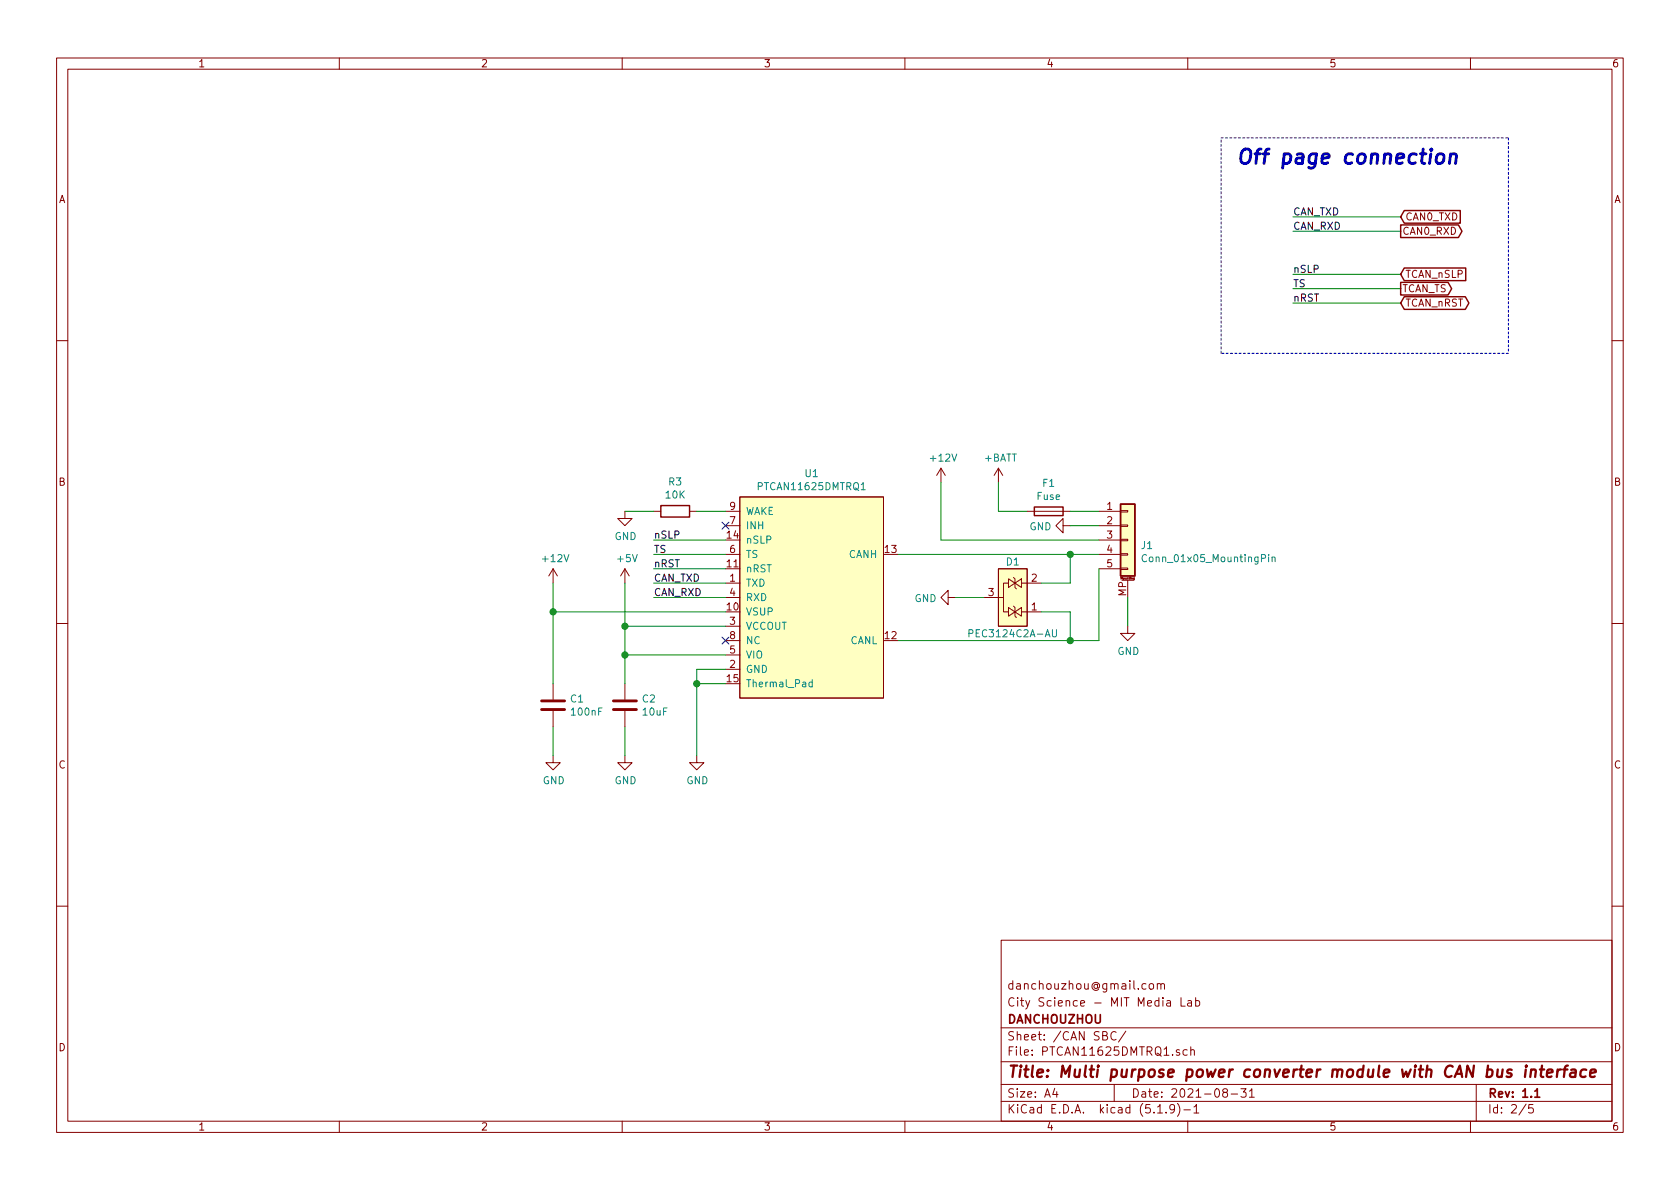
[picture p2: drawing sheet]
EESchema Schematic File Version 4
EELAYER 30 0
EELAYER END
$Descr A4 11693 8268
encoding utf-8
Sheet 2 5
Title "Multi purpose power converter module with CAN bus interface"
Date "2021-08-31"
Rev "1.1"
Comp "DANCHOUZHOU"
Comment1 "City Science - MIT Media Lab"
Comment2 "danchouzhou@gmail.com"
Comment3 ""
Comment4 ""
$EndDescr
$Comp
L TCAN1162x-Q1:PTCAN11625DMTRQ1 U1
U 1 1
P 5650 4150
F 0 "U1" H 5650 5015 50  0000 C CNN
F 1 "PTCAN11625DMTRQ1" H 5650 4924 50  0000 C CNN
F 2 "TI_VSON-14_4.5x3.0mm_DMT0014B:TI_VSON-14_4.5x3.0mm_DMT0014B_ThermalVias" H 5650 4150 50  0001 C CNN
F 3 "" H 5650 4150 50  0001 C CNN
	1    5650 4150
	1    0    0    -1  
$EndComp
Wire Wire Line
	5050 4650 4850 4650
Wire Wire Line
	4850 4650 4850 4750
Wire Wire Line
	4850 4750 5050 4750
Connection ~ 4850 4750
$Comp
L Device:C C1
U 1 1
P 3850 4900
F 0 "C1" H 3965 4946 50  0000 L CNN
F 1 "100nF" H 3965 4855 50  0000 L CNN
F 2 "Capacitor_SMD:C_0603_1608Metric" H 3888 4750 50  0001 C CNN
F 3 "~" H 3850 4900 50  0001 C CNN
	1    3850 4900
	1    0    0    -1  
$EndComp
$Comp
L Device:C C2
U 1 1
P 4350 4900
F 0 "C2" H 4465 4946 50  0000 L CNN
F 1 "10uF" H 4465 4855 50  0000 L CNN
F 2 "Capacitor_SMD:C_0603_1608Metric" H 4388 4750 50  0001 C CNN
F 3 "~" H 4350 4900 50  0001 C CNN
	1    4350 4900
	1    0    0    -1  
$EndComp
Wire Wire Line
	4850 4750 4850 5250
Wire Wire Line
	4350 5250 4350 5050
Wire Wire Line
	3850 5250 3850 5050
$Comp
L power:GND #PWR02
U 1 1
P 3850 5250
F 0 "#PWR02" H 3850 5000 50  0001 C CNN
F 1 "GND" H 3855 5077 50  0000 C CNN
F 2 "" H 3850 5250 50  0001 C CNN
F 3 "" H 3850 5250 50  0001 C CNN
	1    3850 5250
	1    0    0    -1  
$EndComp
$Comp
L power:GND #PWR04
U 1 1
P 4350 5250
F 0 "#PWR04" H 4350 5000 50  0001 C CNN
F 1 "GND" H 4355 5077 50  0000 C CNN
F 2 "" H 4350 5250 50  0001 C CNN
F 3 "" H 4350 5250 50  0001 C CNN
	1    4350 5250
	1    0    0    -1  
$EndComp
$Comp
L power:GND #PWR05
U 1 1
P 4850 5250
F 0 "#PWR05" H 4850 5000 50  0001 C CNN
F 1 "GND" H 4855 5077 50  0000 C CNN
F 2 "" H 4850 5250 50  0001 C CNN
F 3 "" H 4850 5250 50  0001 C CNN
	1    4850 5250
	1    0    0    -1  
$EndComp
NoConn ~ 5050 4450
Wire Wire Line
	4550 3750 5050 3750
Wire Wire Line
	4550 3850 5050 3850
Wire Wire Line
	4550 3950 5050 3950
Wire Wire Line
	4550 4050 5050 4050
Wire Wire Line
	4550 4150 5050 4150
Text Label 4550 4050 0    50   ~ 0
CAN_TXD
Text Label 4550 4150 0    50   ~ 0
CAN_RXD
Text Label 4550 3950 0    50   ~ 0
nRST
Text Label 4550 3850 0    50   ~ 0
TS
Text Label 4550 3750 0    50   ~ 0
nSLP
Wire Wire Line
	5050 4550 4350 4550
Wire Wire Line
	4350 4550 4350 4750
Wire Wire Line
	5050 4250 3850 4250
Wire Wire Line
	3850 4250 3850 4750
Wire Wire Line
	5050 4350 4350 4350
Wire Wire Line
	4350 4350 4350 4550
Connection ~ 4350 4550
$Comp
L power:+5V #PWR03
U 1 1
P 4350 4050
F 0 "#PWR03" H 4350 3900 50  0001 C CNN
F 1 "+5V" H 4365 4223 50  0000 C CNN
F 2 "" H 4350 4050 50  0001 C CNN
F 3 "" H 4350 4050 50  0001 C CNN
	1    4350 4050
	1    0    0    -1  
$EndComp
$Comp
L power:+12V #PWR01
U 1 1
P 3850 4050
F 0 "#PWR01" H 3850 3900 50  0001 C CNN
F 1 "+12V" H 3865 4223 50  0000 C CNN
F 2 "" H 3850 4050 50  0001 C CNN
F 3 "" H 3850 4050 50  0001 C CNN
	1    3850 4050
	1    0    0    -1  
$EndComp
Wire Wire Line
	3850 4050 3850 4250
Connection ~ 3850 4250
Wire Wire Line
	4350 4050 4350 4350
Connection ~ 4350 4350
Wire Wire Line
	7650 3950 7650 4450
Connection ~ 7450 4450
Wire Wire Line
	7650 4450 7450 4450
Connection ~ 7450 3850
Wire Wire Line
	7650 3850 7450 3850
Wire Wire Line
	7450 4450 6250 4450
Wire Wire Line
	7450 4250 7450 4450
Wire Wire Line
	7250 4250 7450 4250
Wire Wire Line
	7450 4050 7250 4050
Wire Wire Line
	7450 3850 7450 4050
Wire Wire Line
	6250 3850 7450 3850
Wire Wire Line
	6650 4150 6850 4150
$Comp
L power:GND #PWR07
U 1 1
P 6650 4150
F 0 "#PWR07" H 6650 3900 50  0001 C CNN
F 1 "GND" V 6655 4022 50  0000 R CNN
F 2 "" H 6650 4150 50  0001 C CNN
F 3 "" H 6650 4150 50  0001 C CNN
	1    6650 4150
	0    1    1    0   
$EndComp
$Comp
L PEC3124C2A-AU:PEC3124C2A-AU D1
U 1 1
P 7050 4150
F 0 "D1" H 7050 4400 50  0000 C CNN
F 1 "PEC3124C2A-AU" H 7050 3900 50  0000 C CNN
F 2 "Package_TO_SOT_SMD:SOT-23" H 7050 4800 50  0001 C CNN
F 3 "" H 7050 4800 50  0001 C CNN
F 4 "Bidirectional ESD protection" H 7050 4150 50  0001 C CNN "Description"
F 5 "PANJIT" H 7050 4150 50  0001 C CNN "Manufacturer"
F 6 "PEC3124C2A-AU_R1_000A1" H 7050 4150 50  0001 C CNN "Manufacturer P/N"
	1    7050 4150
	1    0    0    -1  
$EndComp
Wire Wire Line
	7450 3550 7650 3550
$Comp
L power:GND #PWR09
U 1 1
P 7450 3650
F 0 "#PWR09" H 7450 3400 50  0001 C CNN
F 1 "GND" V 7455 3522 50  0000 R CNN
F 2 "" H 7450 3650 50  0001 C CNN
F 3 "" H 7450 3650 50  0001 C CNN
	1    7450 3650
	0    1    1    0   
$EndComp
Wire Notes Line
	8500 950  10500 950 
Wire Notes Line
	10500 950  10500 2450
Wire Notes Line
	10500 2450 8500 2450
Wire Notes Line
	8500 2450 8500 950 
NoConn ~ 5050 3650
Wire Wire Line
	4850 3550 5050 3550
Wire Wire Line
	9000 1900 9750 1900
Wire Wire Line
	9000 2000 9750 2000
Wire Wire Line
	9000 2100 9750 2100
Wire Wire Line
	9000 1500 9750 1500
Wire Wire Line
	9000 1600 9750 1600
Text Label 9000 1500 0    50   ~ 0
CAN_TXD
Text Label 9000 1600 0    50   ~ 0
CAN_RXD
Text Label 9000 2100 0    50   ~ 0
nRST
Text Label 9000 2000 0    50   ~ 0
TS
Text Label 9000 1900 0    50   ~ 0
nSLP
Text Notes 8600 1150 0    100  Italic 20
Off page connection
Text GLabel 9750 1500 2    50   Input ~ 0
CAN0_TXD
Text GLabel 9750 1600 2    50   Output ~ 0
CAN0_RXD
Text GLabel 9750 1900 2    50   Input ~ 0
TCAN_nSLP
Text GLabel 9750 2000 2    50   Output ~ 0
TCAN_TS
Text GLabel 9750 2100 2    50   BiDi ~ 0
TCAN_nRST
$Comp
L power:+BATT #PWR08
U 1 1
P 6950 3350
F 0 "#PWR08" H 6950 3200 50  0001 C CNN
F 1 "+BATT" H 6965 3523 50  0000 C CNN
F 2 "" H 6950 3350 50  0001 C CNN
F 3 "" H 6950 3350 50  0001 C CNN
	1    6950 3350
	1    0    0    -1  
$EndComp
$Comp
L power:+12V #PWR06
U 1 1
P 6550 3350
F 0 "#PWR06" H 6550 3200 50  0001 C CNN
F 1 "+12V" H 6565 3523 50  0000 C CNN
F 2 "" H 6550 3350 50  0001 C CNN
F 3 "" H 6550 3350 50  0001 C CNN
	1    6550 3350
	1    0    0    -1  
$EndComp
Wire Wire Line
	7450 3650 7650 3650
$Comp
L Connector_Generic_MountingPin:Conn_01x05_MountingPin J1
U 1 1
P 7850 3750
F 0 "J1" H 7938 3714 50  0000 L CNN
F 1 "Conn_01x05_MountingPin" H 7938 3623 50  0000 L CNN
F 2 "Connector_JST:JST_PH_S5B-PH-SM4-TB_1x05-1MP_P2.00mm_Horizontal" H 7850 3750 50  0001 C CNN
F 3 "~" H 7850 3750 50  0001 C CNN
	1    7850 3750
	1    0    0    -1  
$EndComp
Wire Wire Line
	7850 4350 7850 4150
$Comp
L power:GND #PWR010
U 1 1
P 7850 4350
F 0 "#PWR010" H 7850 4100 50  0001 C CNN
F 1 "GND" H 7855 4177 50  0000 C CNN
F 2 "" H 7850 4350 50  0001 C CNN
F 3 "" H 7850 4350 50  0001 C CNN
	1    7850 4350
	1    0    0    -1  
$EndComp
$Comp
L Device:Fuse F1
U 1 1
P 7300 3550
F 0 "F1" V 7103 3550 50  0000 C CNN
F 1 "Fuse" V 7194 3550 50  0000 C CNN
F 2 "Fuse:Fuse_1206_3216Metric" V 7230 3550 50  0001 C CNN
F 3 "~" H 7300 3550 50  0001 C CNN
	1    7300 3550
	0    1    1    0   
$EndComp
Wire Wire Line
	6950 3350 6950 3550
Wire Wire Line
	6950 3550 7150 3550
Wire Wire Line
	6550 3350 6550 3750
Wire Wire Line
	6550 3750 7650 3750
$Comp
L Device:R R3
U 1 1
P 4700 3550
F 0 "R3" V 4493 3550 50  0000 C CNN
F 1 "10K" V 4584 3550 50  0000 C CNN
F 2 "Resistor_SMD:R_0603_1608Metric" V 4630 3550 50  0001 C CNN
F 3 "~" H 4700 3550 50  0001 C CNN
	1    4700 3550
	0    1    1    0   
$EndComp
Wire Wire Line
	4550 3550 4350 3550
$Comp
L power:GND #PWR0101
U 1 1
P 4350 3550
F 0 "#PWR0101" H 4350 3300 50  0001 C CNN
F 1 "GND" H 4355 3377 50  0000 C CNN
F 2 "" H 4350 3550 50  0001 C CNN
F 3 "" H 4350 3550 50  0001 C CNN
	1    4350 3550
	1    0    0    -1  
$EndComp
$EndSCHEMATC
